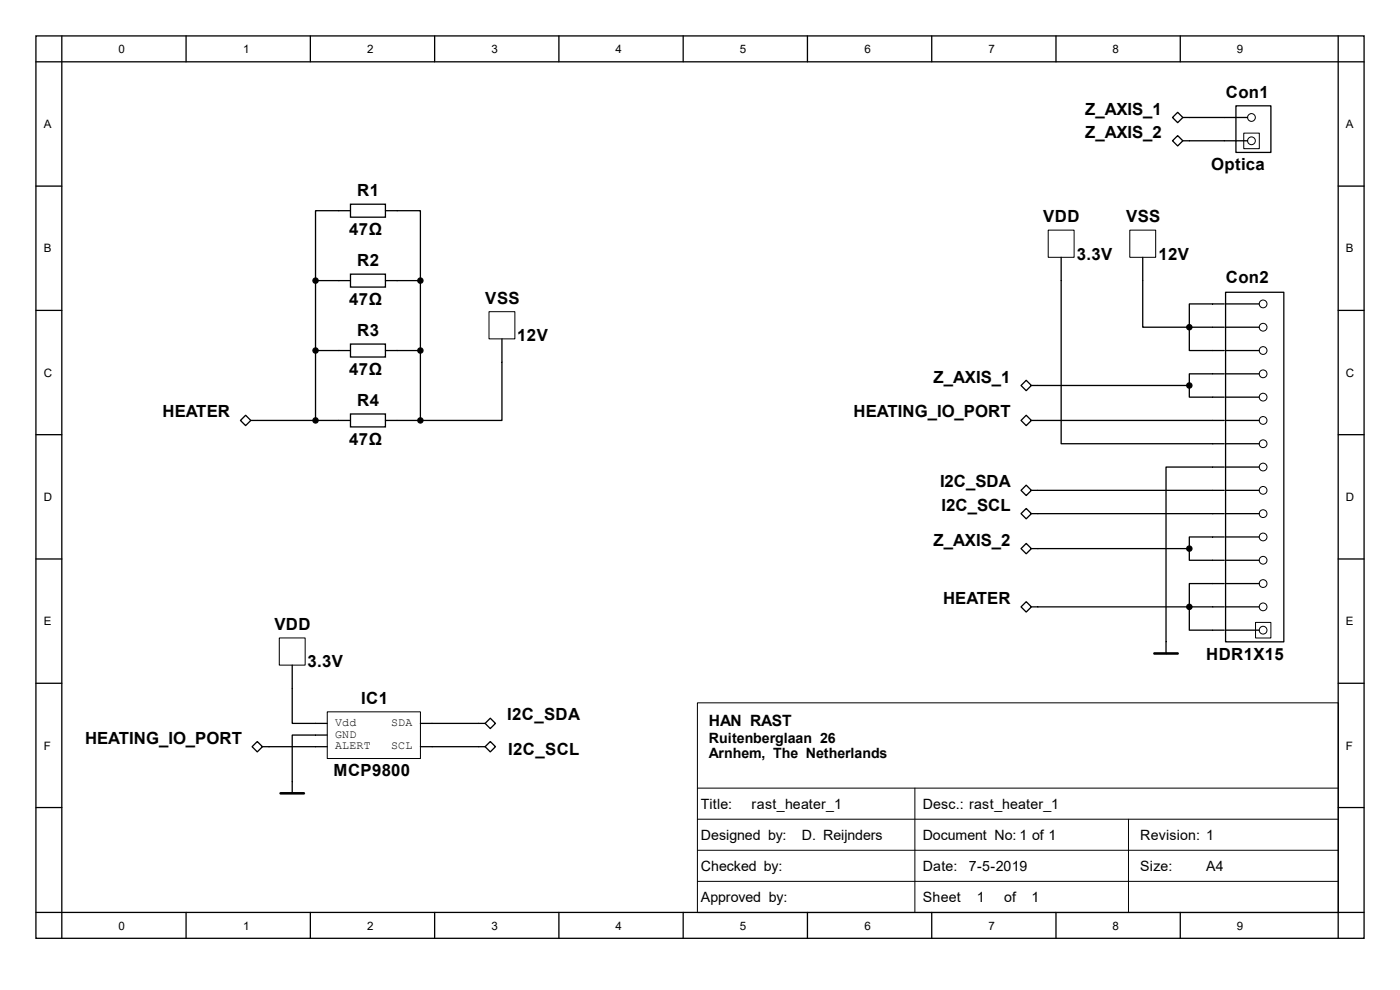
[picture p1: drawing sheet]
<svg xmlns="http://www.w3.org/2000/svg" width="297mm" height="210mm" viewBox="0 0 297 210" stroke-linecap="round" stroke-linejoin="round" font-family="sans-serif">
<g fill="none" stroke="#000" stroke-width=".27">
<path d="M7.6 7.6h281.8v191.5h-281.8zM7.6 13.1h281.8M13.1 7.6v191.5M39.5 7.6v5.5M65.8 7.6v5.5M92.2 7.6v5.5M118.6 7.6v5.5M144.9 7.6v5.5M171.3 7.6v5.5M197.7 7.6v5.5M224 7.6v5.5M250.4 7.6v5.5"/>
<path d="M283.9 7.6v191.5M7.6 39.5h5.5M249.8 23.8l1.1 1.1-1.1 1.1-1.1-1.1zM249.8 28.8l1.1 1.1-1.1 1.1-1.1-1.1zM250.9 29.9h13.8M250.9 24.9h13.8M262.2 22.4h7.4v9.9h-7.4zM283.9 39.5h5.5M66.9 59.5h7.5M66.9 59.5v29.7M74.4 43.3h7.4v2.8h-7.4zM74.4 58.2h7.4v2.7h-7.4z"/>
<path d="M74.4 44.7h-7.5v14.8M81.8 44.7h7.4v14.8M81.8 59.5h7.4M89.2 59.5v29.7M225.1 54.6v39.5h34.6M242.4 54.6v14.8h9.9M7.6 65.8h5.5M66.9 74.4h7.5M74.4 73h7.4v2.7h-7.4zM81.8 74.4h7.4M106.5 71.9v17.3h-17.3M252.3 69.4v5h7.4"/>
<path d="M252.3 69.4h7.4M259.7 64.5h-7.4v4.9M259.7 79.3h-7.4v2.5M260 62h12.4v74.2h-12.4zM260 74.4h7.1M260 79.3h7.1M260 69.4h7.1M260 64.5h7.1M283.9 65.8h5.5M7.6 92.2h5.5M52.1 88.1l1.1 1.1-1.1 1.1-1.1-1.1zM53.2 89.2h21.2"/>
<path d="M74.4 87.8h7.4v2.8h-7.4zM81.8 89.2h7.4M217.7 88.1l1.1 1.1-1.1 1.1-1.1-1.1zM217.7 80.7l1.1 1.1-1.1 1.1-1.1-1.1zM218.8 89.2h40.9M218.8 81.8h33.5M252.3 81.8v2.4h7.4M259.7 99.1h-12.3v39.5M260 89.2h7.1M260 99.1h7.1M260 94.1h7.1M260 84.2h7.1"/>
<path d="M283.9 92.2h5.5M7.6 118.6h5.5M217.7 102.9l1.1 1.1-1.1 1.1-1.1-1.1zM217.7 107.9l1.1 1.1-1.1 1.1-1.1-1.1zM217.7 115.3l1.1 1.1-1.1 1.1-1.1-1.1zM218.8 104h40.9M218.8 109h40.9M218.8 116.4h33.5M252.3 116.4v2.5h7.4M259.7 113.9h-7.4v2.5M260 104h7.1M260 109h7.1"/>
<path d="M260 118.9h7.1M260 113.9h7.1M283.9 118.6h5.5M217.7 127.6l1.1 1.1-1.1 1.1-1.1-1.1zM218.8 128.7h40.9M259.7 123.8h-7.4v9.9h7.4M260 128.7h7.1M260 133.7h7.1M260 123.8h7.1M7.6 144.9h5.5M54.6 157.3l1.1 1.1-1.1 1.1-1.1-1.1zM55.7 158.4h13.7"/>
<path d="M62 141.1v12.4h7.4M69.4 155.9h-7.4v12.4M89.2 158.4h13.7M89.2 153.5h13.7M104 152.4l1.1 1.1-1.1 1.1-1.1-1.1zM104 157.3l1.1 1.1-1.1 1.1-1.1-1.1zM283.9 144.9h5.5M7.6 171.3h5.5M283.9 171.3h5.5M7.6 193.6h281.8M39.5 193.6v5.5M65.8 193.6v5.5"/>
<path d="M92.2 193.6v5.5M118.6 193.6v5.5M144.9 193.6v5.5M171.3 193.6v5.5M197.7 193.6v5.5M224 193.6v5.5M250.4 193.6v5.5"/>
</g>
<path d="M244.9 138.6h4.9M59.5 168.3h5" fill="none" stroke="#000" stroke-width=".55"/>
<g fill="#000" stroke="#000" stroke-width=".27">
<circle cx="66.9" cy="59.5" r=".55"/>
<circle cx="89.2" cy="59.5" r=".55"/>
<circle cx="66.9" cy="74.4" r=".55"/>
<circle cx="89.2" cy="74.4" r=".55"/>
<circle cx="252.3" cy="69.4" r=".55"/>
<circle cx="66.9" cy="89.2" r=".55"/>
<circle cx="89.2" cy="89.2" r=".55"/>
<circle cx="252.3" cy="81.8" r=".55"/>
<circle cx="252.3" cy="116.4" r=".55"/>
<circle cx="252.3" cy="128.7" r=".55"/>
</g>
<g fill="none" stroke="#000" stroke-width=".21">
<path d="M263.9 28.2h3.3v3.3h-3.3zM222.4 48.8h5.5v5.8h-5.5zM239.7 48.8h5.5v5.8h-5.5zM103.7 66.1h5.5v5.8h-5.5zM59.3 135.3h5.4v5.8h-5.4zM266.4 132h3.2v3.3h-3.2zM69.4 151h19.8v9.9h-19.8zM148 149.1h135.9v44.5h-135.9zM148 167.2h135.9M148 173.8h135.9M194.1 167.2v26.4M239.4 173.8v19.8"/>
<path d="M148 180.4h135.9M148 187h135.9"/>
<circle cx="265.5" cy="24.9" r=".82"/>
<circle cx="265.5" cy="29.9" r=".82"/>
<circle cx="268" cy="64.5" r=".82"/>
<circle cx="268" cy="79.3" r=".82"/>
<circle cx="268" cy="69.4" r=".82"/>
<circle cx="268" cy="74.4" r=".82"/>
<circle cx="268" cy="89.2" r=".82"/>
<circle cx="268" cy="99.1" r=".82"/>
<circle cx="268" cy="94.1" r=".82"/>
<circle cx="268" cy="84.2" r=".82"/>
<circle cx="268" cy="118.9" r=".82"/>
<circle cx="268" cy="109" r=".82"/>
<circle cx="268" cy="104" r=".82"/>
<circle cx="268" cy="113.9" r=".82"/>
<circle cx="268" cy="133.7" r=".82"/>
<circle cx="268" cy="128.7" r=".82"/>
<circle cx="268" cy="123.8" r=".82"/>
</g>
<g font-size="3.6">
<text x="260.1" y="20.7">Con1</text>
<text x="230.2" y="24.3">Z_AXIS_1</text>
<text x="230.2" y="29.3">Z_AXIS_2</text>
<text x="75.8" y="41.6">R1</text>
<text x="257" y="36.1">Optica</text>
<text x="221.3" y="47.1">VDD</text>
<text x="238.9" y="47.1">VSS</text>
<text x="74.1" y="49.8">47Ω</text>
<text x="75.8" y="56.4">R2</text>
<text x="228.4" y="55.1">3.3V</text>
<text x="245.7" y="55.1">12V</text>
<text x="260.1" y="60">Con2</text>
<text x="74.1" y="64.7">47Ω</text>
<text x="103" y="64.4">VSS</text>
<text x="75.8" y="71.2">R3</text>
<text x="109.7" y="72.3">12V</text>
<text x="74.1" y="79.5">47Ω</text>
<text x="198.1" y="81.2">Z_AXIS_1</text>
<text x="34.5" y="88.6">HEATER</text>
<text x="75.8" y="86.1">R4</text>
<text x="181.1" y="88.6">HEATING_IO_PORT</text>
<text x="74.1" y="94.3">47Ω</text>
<text x="199.4" y="103.4">I2C_SDA</text>
<text x="199.8" y="108.3">I2C_SCL</text>
<text x="198.1" y="115.7">Z_AXIS_2</text>
<text x="200.1" y="128.1">HEATER</text>
<text x="58.2" y="133.6">VDD</text>
<text x="65.2" y="141.6">3.3V</text>
<text x="255.9" y="139.9">HDR1X15</text>
<text x="76.6" y="149.3">IC1</text>
<text x="107.6" y="152.8">I2C_SDA</text>
<text x="18" y="157.8">HEATING_IO_PORT</text>
<text x="107.8" y="160.2">I2C_SCL</text>
<text x="70.7" y="164.6">MCP9800</text>
</g>
<text font-size="3.3" x="150.4" y="154">HAN RAST</text>
<g font-size="3">
<text x="150.4" y="157.6">Ruitenberglaan 26</text>
<text x="150.4" y="160.9">Arnhem, The Netherlands</text>
<text x="148.7" y="171.6">Title:</text>
<text x="159.4" y="171.6">rast_heater_1</text>
<text x="195.7" y="171.6">Desc.: rast_heater_1</text>
<text x="148.7" y="178.2">Designed by:</text>
<text x="170.1" y="178.2">D. Reijnders</text>
<text x="195.7" y="178.2">Document No: 1 of 1</text>
<text x="241.9" y="178.2">Revision: 1</text>
<text x="148.7" y="184.8">Checked by:</text>
<text x="195.7" y="184.8">Date:</text>
<text x="205.6" y="184.8">7-5-2019</text>
<text x="241.9" y="184.8">Size:</text>
<text x="255.9" y="184.8">A4</text>
<text x="148.7" y="191.3">Approved by:</text>
<text x="195.7" y="191.3">Sheet</text>
<text x="207.2" y="191.3">1</text>
<text x="213" y="191.3">of</text>
<text x="218.8" y="191.3">1</text>
</g>
<g font-size="2.5">
<text x="25.1" y="11.2">0</text>
<text x="51.6" y="11.2">1</text>
<text x="77.9" y="11.2">2</text>
<text x="104.3" y="11.2">3</text>
<text x="130.6" y="11.2">4</text>
<text x="157" y="11.2">5</text>
<text x="183.4" y="11.2">6</text>
<text x="209.7" y="11.2">7</text>
<text x="236.1" y="11.2">8</text>
<text x="262.4" y="11.2">9</text>
<text x="9.3" y="27.2">A</text>
<text x="285.5" y="27.2">A</text>
<text x="9.3" y="53.6">B</text>
<text x="285.5" y="53.6">B</text>
<text x="9.3" y="79.9">C</text>
<text x="285.5" y="79.9">C</text>
<text x="9.3" y="106.3">D</text>
<text x="285.5" y="106.3">D</text>
<text x="9.3" y="132.6">E</text>
<text x="285.5" y="132.6">E</text>
<text x="71.1" y="154">Vdd</text>
<text x="83" y="154">SDA</text>
<text x="9.3" y="159">F</text>
<text x="71.1" y="156.5">GND</text>
<text x="71.1" y="158.9">ALERT</text>
<text x="83" y="158.9">SCL</text>
<text x="285.5" y="159">F</text>
<text x="25.1" y="197.2">0</text>
<text x="51.6" y="197.2">1</text>
<text x="77.9" y="197.2">2</text>
<text x="104.3" y="197.2">3</text>
<text x="130.6" y="197.2">4</text>
<text x="157" y="197.2">5</text>
<text x="183.4" y="197.2">6</text>
<text x="209.7" y="197.2">7</text>
<text x="236.1" y="197.2">8</text>
<text x="262.4" y="197.2">9</text>
</g>
</svg>
